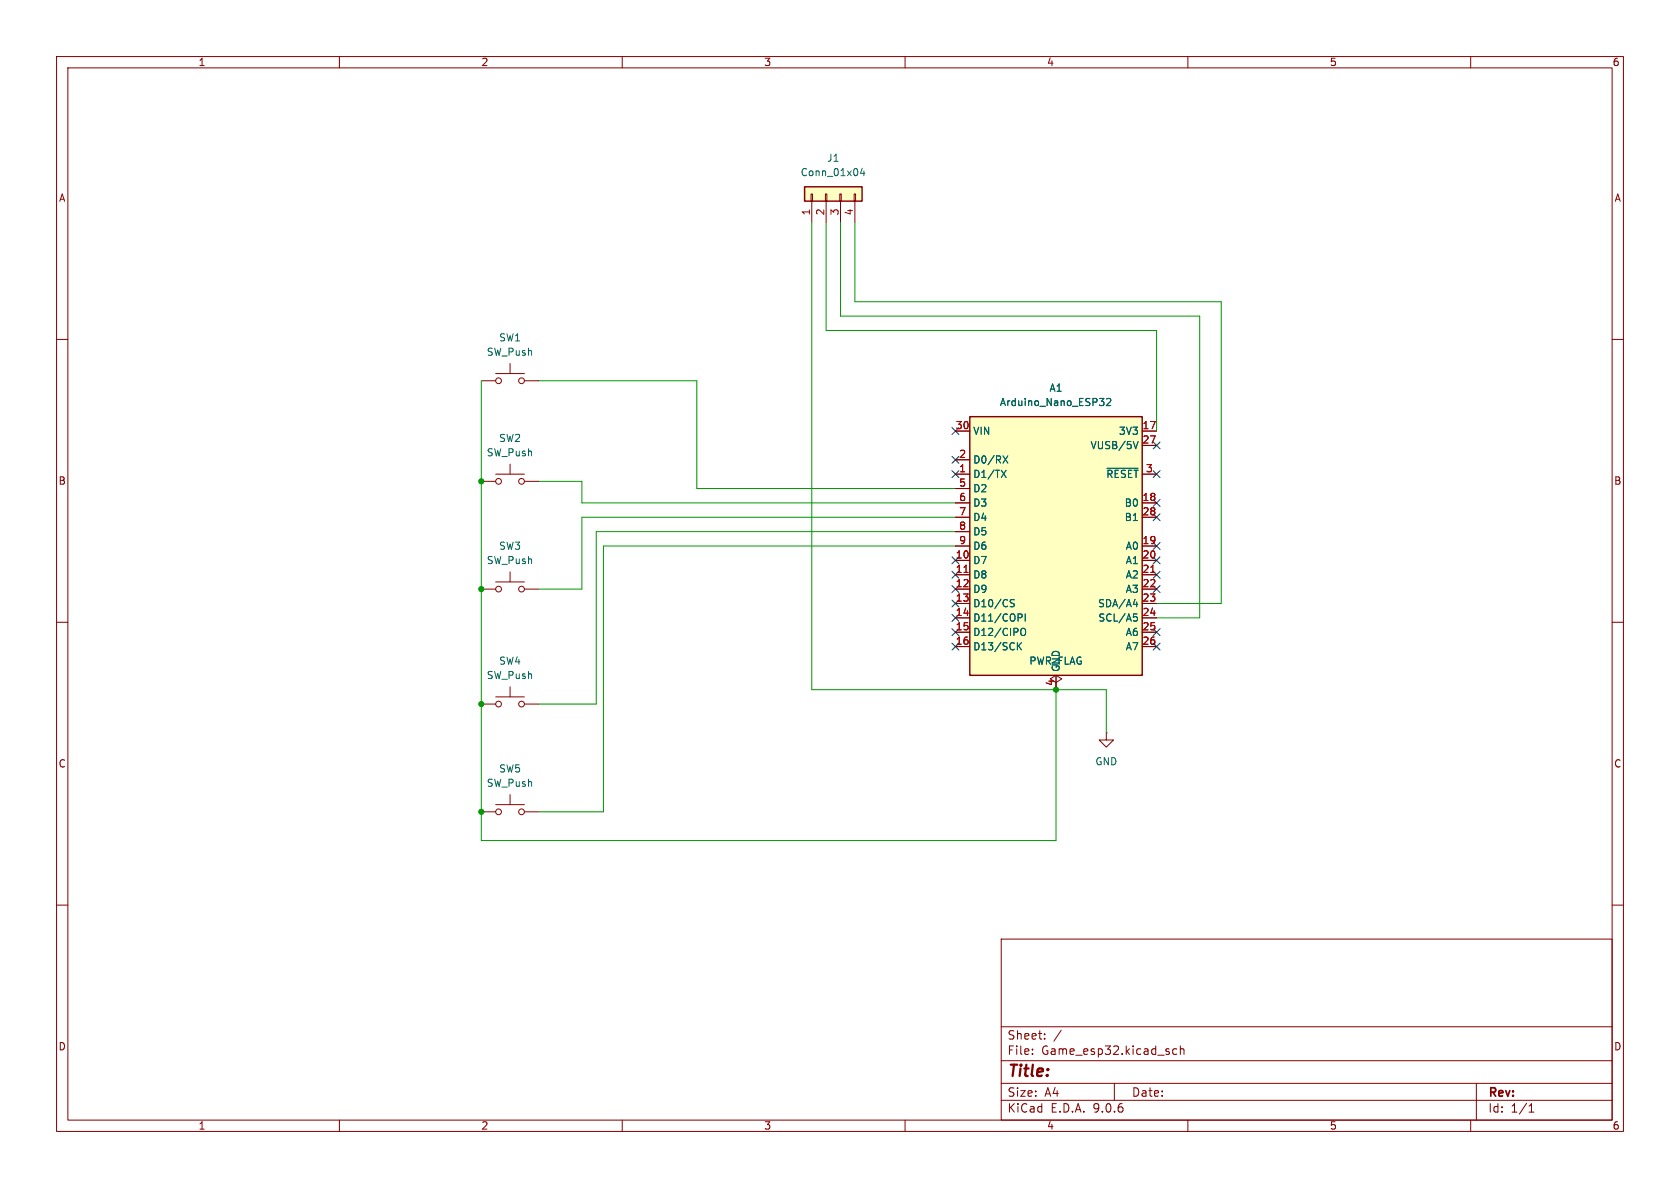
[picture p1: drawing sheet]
<svg xmlns="http://www.w3.org/2000/svg" width="297mm" height="210mm" viewBox="0 0 297 210" stroke-linecap="round" stroke-linejoin="round" font-family="sans-serif">
<g fill="none" stroke="#840000" stroke-width=".18">
<path d="M10 10h277v190h-277zM12 12h273v186h-273zM60 10v2M110 10v2M160 10v2M210 10v2M260 10v2M10 60h2M285 60h2M10 110h2M285 110h2M85.1 124.5h2.5"/>
<path d="M87.6 123.2h5.1M90.2 121.4v1.8M92.7 124.5h2.5M10 160h2M177 166h108v32h-108zM285 160h2M60 198v2M110 198v2M160 198v2M177 194.5h108M177 191.5h108M177 187.5h108"/>
<path d="M177 181.5h108M182.5 186.3v.1M182.5 185.5v.1M184.7 183.6v.1M184.7 182.8v.1M187.6 182.1l-1.3 2M197 191.5v3M208 185.5l-.4-.1-.3 .3v.4l.2 .2h.5M208.7 185.5l.2-.1 .3 .1 .1 .9M208.7 184.9v1.5M210 198v2M260 198v2"/>
<path d="M261 191.5v6.5M270.3 196.6h.9M270.3 195.5l.4-.4v1.5"/>
<circle cx="88.1" cy="124.5" r=".51"/>
<circle cx="92.2" cy="124.5" r=".51"/>
</g>
<path d="M171.4 73.7h30.5v45.7h-30.5z" fill="#ffffc2"/>
<path d="M171.4 73.7h30.5v45.7h-30.5z" fill="none" stroke="#840000" stroke-width=".25"/>
<g fill="none" stroke="#840000" stroke-width=".18">
<path d="M168.9 76.2h2.5M201.9 76.2h2.6M201.9 78.7h2.6M168.9 81.3h2.5M168.9 83.8h2.5M168.9 86.4h2.5M168.9 88.9h2.5M168.9 91.4h2.5M168.9 94h2.5M168.9 96.5h2.5M168.9 99.1h2.5M201.9 83.8h2.6"/>
<path d="M201.9 88.9h2.6M201.9 91.4h2.6M201.9 96.5h2.6M201.9 99.1h2.6M168.9 101.6h2.5M168.9 104.1h2.5M168.9 106.7h2.5M168.9 109.2h2.5M168.9 111.8h2.5M168.9 114.3h2.5M186.7 119.4v2.5M201.9 101.6h2.6"/>
<path d="M201.9 104.1h2.6M201.9 106.7h2.6M201.9 109.2h2.6M201.9 111.8h2.6M201.9 114.3h2.6M195.6 129.5v1.3h1.2l-1.2 1.3-1.3-1.3h1.3M195.6 129.5h.1"/>
</g>
<g fill="none" stroke="#006464" stroke-width=".18">
<path d="M194.4 70.4h.8l-.5 .5M194.9 70.9l.3 .3v.3l-.3 .2M195.6 70.6l.5-.2 .3 .4-.8 .9h.8M200.4 78l.4 1.3 .4-1.3M177 83.1l.9 1.3M177.3 80.6l.9 1.3M177.9 83.1l-.9 1.3M178.2 80.6l-.9 1.3M195.7 82.8h5.5M178.7 106.5l.5 .2 .1 .3-.2 .3-.5-.1M179.3 106.1l-.5-.1-.1 .1M180 114.2l.6 .7"/>
<path d="M180.5 108.5l.2 .3-.1 .3-.1 .1M180.5 111.3l.3-.2a.43 .43 0 0 1 .5 .4v.4a.43 .43 0 0 1-.3 .4 .43 .43 0 0 1-.5-.1M180.6 113.6l-.7 .7M181.3 108.5v1.3M200.4 106.8h.7M200.4 108.5h.6M200.5 109h.3l.3 .3-.1 .4-.5 .1M201 106.4v.9"/>
</g>
<path d="M170.4 101.2h.7M203.4 101.2h.8" fill="none" stroke="#a90000" stroke-width=".18"/>
<path d="M142.2 33h10.2v2.6h-10.2z" fill="#ffffc2"/>
<path d="M142.2 33h10.2v2.6h-10.2z" fill="none" stroke="#840000" stroke-width=".25"/>
<g fill="none" stroke="#840000" stroke-width=".18">
<path d="M143.4 34.3h.2v1.3h-.2zM143.5 35.6v3.8M145.9 34.3h.3v1.3h-.3zM146 35.6v3.8M148.5 34.3h.2v1.3h-.2zM148.6 35.6v3.8M151 34.3h.3v1.3h-.3zM151.1 35.6v3.8M85.1 67.3h2.5M87.6 66h5.1M90.2 64.3v1.7M92.7 67.3h2.5"/>
<path d="M168.9 76.2h2.5M201.9 76.2h2.6M201.9 78.7h2.6M85.1 85.1h2.5M87.6 83.8h5.1M90.2 82v1.8M92.7 85.1h2.5M168.9 83.8h2.5M168.9 81.3h2.5M168.9 86.4h2.5M168.9 88.9h2.5M168.9 91.4h2.5"/>
<path d="M168.9 94h2.5M168.9 96.5h2.5M168.9 99.1h2.5M201.9 83.8h2.6M201.9 88.9h2.6M201.9 91.4h2.6M201.9 96.5h2.6M201.9 99.1h2.6M85.1 104.1h2.5M87.6 102.9h5.1M90.2 101.1v1.8M92.7 104.1h2.5"/>
<path d="M168.9 104.1h2.5M168.9 101.6h2.5M168.9 106.7h2.5M168.9 109.2h2.5M168.9 111.8h2.5M168.9 114.3h2.5M186.7 119.4v2.5v-1.2l-1-.7 1-.6 1 .6-1 .7M201.9 104.1h2.6M201.9 101.6h2.6M201.9 106.7h2.6M201.9 109.2h2.6M201.9 111.8h2.6"/>
<path d="M201.9 114.3h2.6M85.1 143.5h2.5M87.6 142.2h5.1M90.2 140.5v1.7M92.7 143.5h2.5"/>
<circle cx="88.1" cy="67.3" r=".51"/>
<circle cx="92.2" cy="67.3" r=".51"/>
<circle cx="88.1" cy="85.1" r=".51"/>
<circle cx="92.2" cy="85.1" r=".51"/>
<circle cx="88.1" cy="104.1" r=".51"/>
<circle cx="92.2" cy="104.1" r=".51"/>
<circle cx="88.1" cy="143.5" r=".51"/>
<circle cx="92.2" cy="143.5" r=".51"/>
</g>
<g fill="none" stroke="#006464" stroke-width=".18">
<path d="M152.4 29.7l-.3 .9h.8M152.7 30.2v.9M194.4 70.4h.8l-.5 .5M194.9 70.9l.3 .3v.3l-.3 .2M195.6 70.6l.5-.2 .3 .4-.8 .9h.8M200.4 78l.4 1.3 .4-1.3M177 83.1l.9 1.3M177.3 80.6l.9 1.3M177.9 83.1l-.9 1.3M178.2 80.6l-.9 1.3M195.7 82.8h5.5M178.7 106.5l.5 .2 .1 .3-.2 .3-.5-.1"/>
<path d="M179.3 106.1l-.5-.1-.1 .1M180 114.2l.6 .7M180.5 108.5l.2 .3-.1 .3-.1 .1M180.5 111.3l.3-.2a.43 .43 0 0 1 .5 .4v.4a.43 .43 0 0 1-.3 .4 .43 .43 0 0 1-.5-.1M180.6 113.6l-.7 .7M181.3 108.5v1.3M200.4 106.8h.7M200.4 108.5h.6M200.5 109h.3l.3 .3-.1 .4-.5 .1M201 106.4v.9"/>
</g>
<path d="M143.5 39.4v82.5h52.1v7.6M146 39.4v19h58.5v17.8M148.6 39.4v16.5h63.5v53.3h-7.6M151.1 39.4v13.9h64.8v53.4h-11.4M85.1 67.3v81.3h101.6v-26.7M95.2 67.3h28v19.1h45.7M95.2 85.1h7.7v3.8h66M168.9 91.4h-66v12.7h-7.7M168.9 94h-63.5v30.5h-10.2M168.9 96.5h-62.2v47h-11.5" fill="none" stroke="#009600" stroke-width=".18"/>
<g fill="none" stroke="#000084" stroke-width=".18">
<path d="M168.3 75.6l1.2 1.2M169.5 75.6l-1.2 1.2M203.9 78.1l1.2 1.2M205.1 78.1l-1.2 1.2M168.3 98.5l1.2 1.2M168.3 83.2l1.2 1.2M168.3 80.7l1.2 1.2M169.5 98.5l-1.2 1.2M169.5 83.2l-1.2 1.2M169.5 80.7l-1.2 1.2M203.9 88.3l1.2 1.2M203.9 98.5l1.2 1.2"/>
<path d="M203.9 83.2l1.2 1.2M203.9 95.9l1.2 1.2M203.9 90.8l1.2 1.2M205.1 88.3l-1.2 1.2M205.1 98.5l-1.2 1.2M205.1 83.2l-1.2 1.2M205.1 95.9l-1.2 1.2M205.1 90.8l-1.2 1.2M168.3 111.2l1.2 1.2M168.3 113.7l1.2 1.2M168.3 108.6l1.2 1.2M168.3 106.1l1.2 1.2"/>
<path d="M168.3 101l1.2 1.2M168.3 103.5l1.2 1.2M169.5 111.2l-1.2 1.2M169.5 113.7l-1.2 1.2M169.5 108.6l-1.2 1.2M169.5 106.1l-1.2 1.2M169.5 101l-1.2 1.2M169.5 103.5l-1.2 1.2M203.9 113.7l1.2 1.2M203.9 111.2l1.2 1.2M203.9 101l1.2 1.2M203.9 103.5l1.2 1.2"/>
<path d="M205.1 113.7l-1.2 1.2M205.1 111.2l-1.2 1.2M205.1 101l-1.2 1.2M205.1 103.5l-1.2 1.2"/>
</g>
<path d="M170.4 101.2h.7M203.4 101.2h.8" fill="none" stroke="#a90000" stroke-width=".18"/>
<g fill="#009600" stroke="#009600" stroke-width=".18">
<circle cx="85.1" cy="124.5" r=".46"/>
<circle cx="85.1" cy="104.1" r=".46"/>
<circle cx="85.1" cy="143.5" r=".46"/>
<circle cx="85.1" cy="85.1" r=".46"/>
<circle cx="186.7" cy="121.9" r=".46"/>
</g>
<text font-size="2.8" fill="#840000" x="178" y="190.9">Title:</text>
<g font-size="2.1" fill="#840000">
<text x="178" y="184">Sheet:</text>
<text x="178" y="186.7">File:</text>
<text x="184.1" y="186.7">Game_esp32.kicad_sch</text>
<text x="178" y="196.9">KiCad</text>
<text x="178" y="194.1">Size:</text>
<text x="184.7" y="194.1">A4</text>
<text x="185.7" y="196.9">E.D.A.</text>
<text x="193.3" y="196.9">9.0.6</text>
<text x="200" y="194.1">Date:</text>
<text x="263" y="194.3">Rev:</text>
<text x="263" y="196.9">Id:</text>
<text x="267.1" y="196.9">1/1</text>
</g>
<g font-size="1.8" fill="#840000">
<text x="35" y="11.9">1</text>
<text x="85" y="11.9">2</text>
<text x="135" y="11.9">3</text>
<text x="185" y="11.9">4</text>
<text x="235" y="11.9">5</text>
<text x="285" y="11.9">6</text>
<text x="10.3" y="35.9">A</text>
<text x="285.3" y="35.9">A</text>
<text x="10.3" y="85.9">B</text>
<text x="285.3" y="85.9">B</text>
<text x="186.4" y="121.4" transform="rotate(-90 186.4 121.4)">4</text>
<text x="10.3" y="135.9">C</text>
<text x="285.3" y="135.9">C</text>
<text x="10.3" y="185.9">D</text>
<text x="285.3" y="185.9">D</text>
<text x="35" y="199.9">1</text>
<text x="85" y="199.9">2</text>
<text x="135" y="199.9">3</text>
<text x="185" y="199.9">4</text>
<text x="235" y="199.9">5</text>
<text x="285" y="199.9">6</text>
</g>
<g font-size="1.8" fill="#006464">
<text x="146.1" y="28.8">J1</text>
<text x="141.4" y="31.3">Conn_01x04</text>
<text x="86" y="63.1">SW_Push</text>
<text x="88.1" y="60.6">SW1</text>
<text x="176.7" y="72">Arduino_Nano_ESP32</text>
<text x="185.4" y="69.4">A1</text>
<text x="172" y="77.1">VIN</text>
<text x="197.7" y="77.1">3V3</text>
<text x="86" y="80.9">SW_Push</text>
<text x="88.1" y="78.3">SW2</text>
<text x="172" y="82.1">D0/RX</text>
<text x="192.7" y="79.6">VUSB/5V</text>
<text x="172" y="84.7">D1/TX</text>
<text x="172" y="87.2">D2</text>
<text x="172" y="89.8">D3</text>
<text x="195.5" y="84.7">~{RESET}</text>
<text x="198.7" y="89.8">B0</text>
<text x="172" y="92.3">D4</text>
<text x="172" y="94.8">D5</text>
<text x="198.7" y="92.3">B1</text>
<text x="86" y="99.9">SW_Push</text>
<text x="88.1" y="97.4">SW3</text>
<text x="172" y="97.4">D6</text>
<text x="172" y="99.9">D7</text>
<text x="198.9" y="97.4">A0</text>
<text x="198.9" y="99.9">A1</text>
<text x="172" y="102.5">D8</text>
<text x="172" y="105">D9</text>
<text x="172" y="107.5">D10/CS</text>
<text x="194" y="107.5">SDA/A4</text>
<text x="198.9" y="102.5">A2</text>
<text x="198.9" y="105">A3</text>
<text x="172" y="110.1">D11/COPI</text>
<text x="172" y="112.6">D12/CIPO</text>
<text x="194.1" y="110.1">SCL/A5</text>
<text x="198.9" y="112.6">A6</text>
<text x="88.1" y="117.7">SW4</text>
<text x="172" y="115.2">D13/SCK</text>
<text x="181.9" y="117.7">PWR_FLAG</text>
<text x="187.6" y="118.9" transform="rotate(-90 187.6 118.9)">GND</text>
<text x="198.9" y="115.2">A7</text>
<text x="86" y="120.2">SW_Push</text>
<text x="88.1" y="136.8">SW5</text>
<text x="193.5" y="135.5">GND</text>
<text x="86" y="139.3">SW_Push</text>
</g>
<g font-size="1.8" fill="#a90000">
<text x="143.3" y="38.2" transform="rotate(-90 143.3 38.2)">1</text>
<text x="145.8" y="38.2" transform="rotate(-90 145.8 38.2)">2</text>
<text x="148.3" y="38.2" transform="rotate(-90 148.3 38.2)">3</text>
<text x="150.9" y="38.2" transform="rotate(-90 150.9 38.2)">4</text>
<text x="168.9" y="75.9">30</text>
<text x="201.9" y="75.9">17</text>
<text x="169.5" y="81">2</text>
<text x="169.5" y="83.6">1</text>
<text x="201.9" y="78.5">27</text>
<text x="202.5" y="83.6">3</text>
<text x="169.5" y="86.1">5</text>
<text x="169.5" y="88.6">6</text>
<text x="201.9" y="88.6">18</text>
<text x="169.5" y="91.2">7</text>
<text x="169.5" y="93.7">8</text>
<text x="201.9" y="91.2">28</text>
<text x="168.9" y="98.8">10</text>
<text x="168.9" y="101.3">11</text>
<text x="169.5" y="96.3">9</text>
<text x="201.9" y="96.3">19</text>
<text x="201.9" y="98.8">20</text>
<text x="201.9" y="101.3">21</text>
<text x="168.9" y="103.9">12</text>
<text x="168.9" y="106.4">13</text>
<text x="201.9" y="103.9">22</text>
<text x="201.9" y="106.4">23</text>
<text x="168.9" y="109">14</text>
<text x="168.9" y="111.5">15</text>
<text x="201.9" y="109">24</text>
<text x="201.9" y="111.5">25</text>
<text x="168.9" y="114">16</text>
<text x="201.9" y="114">26</text>
</g>
</svg>
